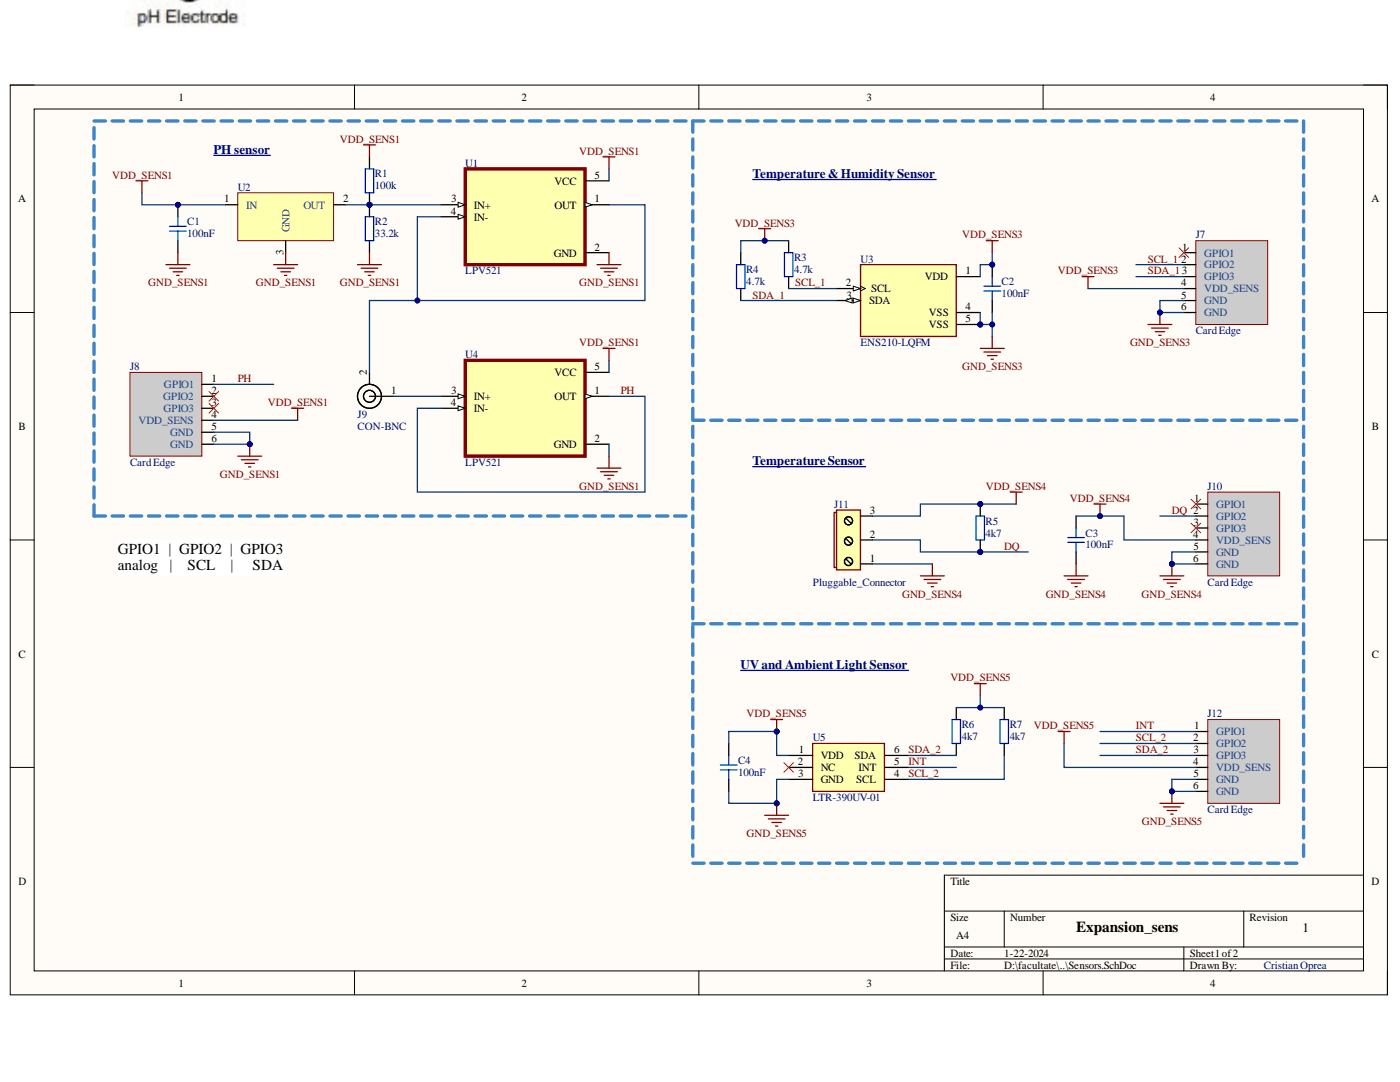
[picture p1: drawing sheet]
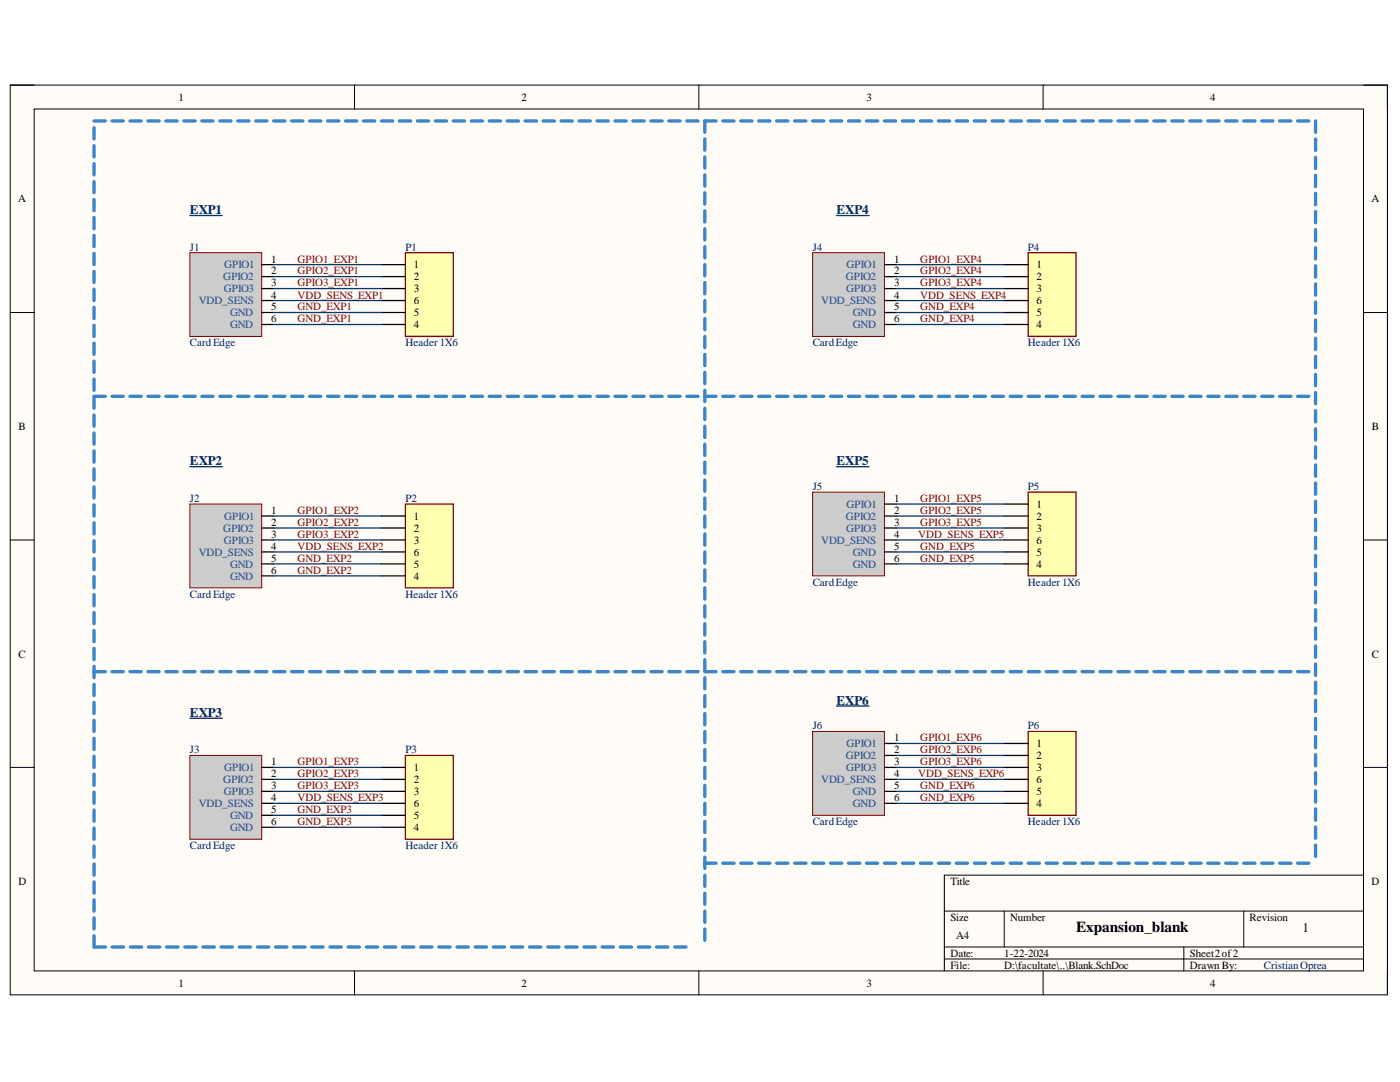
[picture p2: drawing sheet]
# Altium project H2_expansion.PrjPcb
2 sheets, 34 parts. Net scope: global (net labels, ports and power ports of the same name join across sheets).
Board file: PCB2.PcbDoc
Sheets:
  Sensors.SchDoc
  Blank.SchDoc

## Sheet Sensors.SchDoc: Expansion_sens
size A4; DrawnBy: Cristian Oprea; Revision: 1; SheetNumber: 1; SheetTotal: 2

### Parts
C1  100nF  [C0603]
C2  100nF  [C0603]
C3  100nF  [C0603]
C4  100nF  [C0603]
J7  Card Edge  [Card Edge]
J8  Card Edge  [Card Edge]
J9  CON-BNC  [CON_BNC_MOLEX_0731375003]
J10  Card Edge  [Card Edge]
J11  Pluggable_Connector  [5mm_screw_terminal_3_pos]
J12  Card Edge  [Card Edge]
R1  100k  [R0603]
R2  33.2k  [R0603]
R3  4.7k  [R0603]
R4  4.7k  [R0603]
R5  4k7  [R0603]
R6  4k7  [R0603]
R7  4k7  [R0603]
U1  LPV521  [SOT65P210X110-5N]
U2  ADR5040BKSZ-REEL7  [SOT23-3]  (value not drawn)
U3  ENS210-LQFM  [XDCR_ENS210-LQFM]
U4  LPV521  [SOT65P210X110-5N]
U5  LTR-390UV-01  [LTR390-UV]

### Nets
GND_SENS1: C1.1 J8.5(GND) J8.6(GND) R2.1 U1.2(GND) U2.3(GND) U4.2(GND)
GND_SENS3: C2.1 J7.5(GND) J7.6(GND) U3.4(VSS) U3.5(VSS)
GND_SENS4: C3.1 J10.5(GND) J10.6(GND) J11.1
GND_SENS5: C4.1 J12.5(GND) J12.6(GND) U5.3(GND)
VDD_SENS1: C1.2 J8.4(VDD_SENS) R1.2 U1.5(VCC) U2.1(IN) U4.5(VCC)
VDD_SENS3: C2.2 J7.4(VDD_SENS) R3.2 R4.1 U3.1(VDD)
VDD_SENS4: C3.2 J10.4(VDD_SENS) J11.3 R5.2
VDD_SENS5: C4.2 J12.4(VDD_SENS) R6.2 R7.2 U5.1(VDD)
DQ: J10.2(GPIO2) J11.2 R5.1
INT: J12.1(GPIO1) U5.5(INT)
PH: J8.1(GPIO1) U4.1(OUT) U4.4(IN-)
SCL_1: J7.2(GPIO2) R3.1 U3.2(SCL)
SCL_2: J12.2(GPIO2) R7.1 U5.4(SCL)
SDA_1: J7.3(GPIO3) R4.2 U3.3(SDA)
SDA_2: J12.3(GPIO3) R6.1 U5.6(SDA)
NetJ9_1: J9.1 U4.3(IN+)
NetJ9_2: J9.2 U1.1(OUT) U1.4(IN-)
NetR1_1: R1.1 R2.2 U1.3(IN+) U2.2(OUT)

Not connected (* = marked no-connect by the designer): J7 1(GPIO1)*; J8 2(GPIO2)* 3(GPIO3)*; J10 1(GPIO1)* 3(GPIO3)*; U5 2(NC)*

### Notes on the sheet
- PH sensor
- Temperature & Humidity Sensor
- Temperature Sensor
- GPIO1  |  GPIO2  |  GPIO3    analog   |    SCL    |     SDA
- UV and Ambient Light Sensor

## Sheet Blank.SchDoc: Expansion_blank
size A4; DrawnBy: Cristian Oprea; Revision: 1; SheetNumber: 2; SheetTotal: 2

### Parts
J1  Card Edge  [Card Edge]
J2  Card Edge  [Card Edge]
J3  Card Edge  [Card Edge]
J4  Card Edge  [Card Edge]
J5  Card Edge  [Card Edge]
J6  Card Edge  [Card Edge]
P1  Header 1X6  [HDR2X32]
P2  Header 1X6  [HDR2X32]
P3  Header 1X6  [HDR2X32]
P4  Header 1X6  [HDR2X32]
P5  Header 1X6  [HDR2X32]
P6  Header 1X6  [HDR2X32]

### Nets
GND_EXP1: J1.5(GND) J1.6(GND) P1.4 P1.5
GND_EXP2: J2.5(GND) J2.6(GND) P2.4 P2.5
GND_EXP3: J3.5(GND) J3.6(GND) P3.4 P3.5
GND_EXP4: J4.5(GND) J4.6(GND) P4.4 P4.5
GND_EXP5: J5.5(GND) J5.6(GND) P5.4 P5.5
GND_EXP6: J6.5(GND) J6.6(GND) P6.4 P6.5
GPIO1_EXP1: J1.1(GPIO1) P1.1
GPIO1_EXP2: J2.1(GPIO1) P2.1
GPIO1_EXP3: J3.1(GPIO1) P3.1
GPIO1_EXP4: J4.1(GPIO1) P4.1
GPIO1_EXP5: J5.1(GPIO1) P5.1
GPIO1_EXP6: J6.1(GPIO1) P6.1
GPIO2_EXP1: J1.2(GPIO2) P1.2
GPIO2_EXP2: J2.2(GPIO2) P2.2
GPIO2_EXP3: J3.2(GPIO2) P3.2
GPIO2_EXP4: J4.2(GPIO2) P4.2
GPIO2_EXP5: J5.2(GPIO2) P5.2
GPIO2_EXP6: J6.2(GPIO2) P6.2
GPIO3_EXP1: J1.3(GPIO3) P1.3
GPIO3_EXP2: J2.3(GPIO3) P2.3
GPIO3_EXP3: J3.3(GPIO3) P3.3
GPIO3_EXP4: J4.3(GPIO3) P4.3
GPIO3_EXP5: J5.3(GPIO3) P5.3
GPIO3_EXP6: J6.3(GPIO3) P6.3
VDD_SENS_EXP1: J1.4(VDD_SENS) P1.6
VDD_SENS_EXP2: J2.4(VDD_SENS) P2.6
VDD_SENS_EXP3: J3.4(VDD_SENS) P3.6
VDD_SENS_EXP4: J4.4(VDD_SENS) P4.6
VDD_SENS_EXP5: J5.4(VDD_SENS) P5.6
VDD_SENS_EXP6: J6.4(VDD_SENS) P6.6

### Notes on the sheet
- EXP1
- EXP4
- EXP2
- (near J5) EXP5
- EXP3
- (near J6) EXP6
